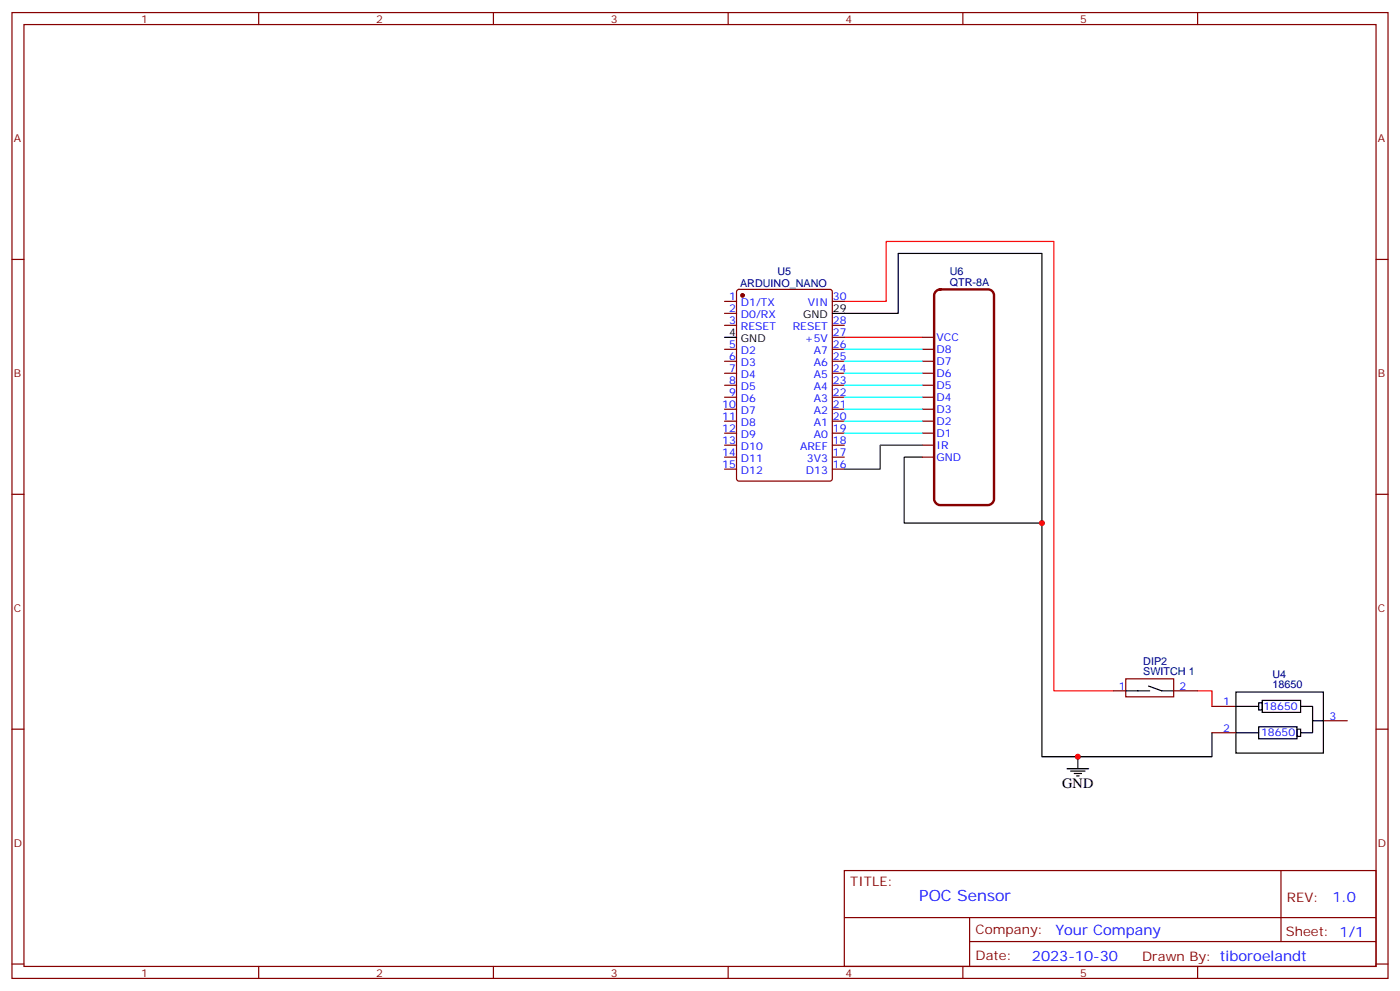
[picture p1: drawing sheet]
<svg xmlns="http://www.w3.org/2000/svg" width="412mm" height="292mm" viewBox="0 0 412 292" stroke-linecap="round" stroke-linejoin="round" font-family="sans-serif">
<g fill="none" stroke="#870000" stroke-width=".35">
<path d="M3.5 3.7h405.4v284.3h-405.4zM7.1 7.2h398.2v277.3h-398.2zM76.2 3.7v3.5M145.3 3.7v3.5M214.5 3.7v3.5M283.6 3.7v3.5M352.8 3.7v3.5M3.5 76.4h3.6M405.3 76.4h3.6M213.4 88.7h3.6M213.4 92.3h3.6M213.4 95.8h3.6"/>
<path d="M217.2 85.4l.5-.2h26.8l.6 .4 .1 55.3-.5 .7h-27l-.7-.4v-55.3zM245.2 88.7h3.5M245.2 95.8h3.5M245.2 99.3h3.5M271.6 99.3h3.6M213.4 102.8h3.6M213.4 106.4h3.6M213.4 109.9h3.6M213.4 113.4h3.6M213.4 116.9h3.6M245.2 102.8h3.5M245.2 106.4h3.5"/>
<path d="M245.2 109.9h3.5M245.2 113.4h3.5M245.2 116.9h3.5M271.6 102.8h3.6M271.6 106.4h3.6M271.6 109.9h3.6M271.6 113.4h3.6M271.6 116.9h3.6M213.4 120.5h3.6M213.4 124h3.6M213.4 127.5h3.6M213.4 131.1h3.6"/>
<path d="M213.4 134.6h3.6M213.4 138.1h3.6M245.2 120.5h3.5M245.2 124h3.5M245.2 127.5h3.5M245.2 131.1h3.5M245.2 134.6h3.5M245.2 138.1h3.5M271.6 120.5h3.6M271.6 124h3.6M271.6 127.5h3.6M271.6 131.1h3.6"/>
<path d="M271.6 134.6h3.6M3.5 145.5h3.6M405.3 145.5h3.6M331.6 199.8h14.1v5.3h-14.1zM3.5 214.7h3.6M328.1 203.4h3.5M345.7 203.4h7.1M357 208h7.1M357 215.7h7.1M389.8 212.2h7.1M405.3 214.7h3.6M248.7 256.3h156.6v28.2h-156.6z"/>
<path d="M377.3 256.3v20.9M248.7 270.1h156.5M285.6 277.2h119.6M285.6 270.1v14.2M3.5 283.8h3.6M76.2 284.5v3.5M145.3 284.5v3.5M214.5 284.5v3.5M283.6 284.5v3.5M352.8 284.5v3.5M405.3 283.8h3.6"/>
</g>
<path d="M248.7 88.7h12.4v-17.6h49.3v132.3h17.7M248.7 99.3h22.9M352.8 203.4h4.2v4.6" fill="none" stroke="#f00" stroke-width=".35"/>
<g fill="none" stroke="#000" stroke-width=".35">
<path d="M213.4 99.3h3.6M245.2 92.3h19.4v-17.7h42.3v148.2h50.1v-7.1M271.6 134.6h-5.3v19.4h40.6M331.6 203.4h7.1M338.3 202l3.9 1.4h3.5M364.1 203.7h25.7v18h-25.7zM364.1 215.7h6.7M364.1 207.9l.1 .1M364.4 208h6.4M370.8 206.9h1v2.1h-1zM370.8 214h11.3v3.5h-11.3zM371.8 206.2h11.3v3.5h-11.3z"/>
<path d="M382.1 214.7h1v2.1h-1zM383.1 208h3.5v7.7h-3.5M386.6 211.8v.4h3.2M314.3 226.3h6.4M315.4 227h4.2M316.4 227.7h2.2M317.1 228.4h.8M317.5 222.8v3.5"/>
</g>
<circle cx="218.7" cy="87" r=".53" fill="#870000" stroke="#870000" stroke-width=".35"/>
<path d="M275.8 85.7l1.1-.5h14.1a1.76 1.76 0 0 1 1.8 1.8v59.9a1.89 1.89 0 0 1-1.8 1.8h-14.1a1.89 1.89 0 0 1-1.7-1.8v-59.9z" fill="none" stroke="#870000" stroke-width=".71"/>
<path d="M248.7 102.8h22.9M248.7 106.4h22.9M248.7 109.9h22.9M248.7 113.4h22.9M248.7 116.9h22.9M248.7 120.5h22.9M248.7 124h22.9M248.7 127.5h22.9" fill="none" stroke="#0ff" stroke-width=".35"/>
<path d="M271.6 131.1h-12.3v7h-10.6" fill="none" stroke="#008700" stroke-width=".35"/>
<g fill="#c00">
<circle cx="317.5" cy="222.8" r=".88"/>
<circle cx="306.9" cy="154" r=".88"/>
</g>
<text font-size="4.6" fill="#00f" x="270.8" y="265.3">POC Sensor</text>
<text font-size="4.2" x="312.9" y="232">GND</text>
<g font-size="4.2" fill="#00f">
<text x="392.5" y="265.6">1.0</text>
<text x="310.9" y="275.1">Your Company</text>
<text x="304" y="282.9">2023-10-30</text>
</g>
<g font-size="3.9" fill="#800">
<text x="250.5" y="260.9">TITLE:</text>
<text x="379.1" y="265.6">REV:</text>
<text x="287.4" y="275.1">Company:</text>
<text x="378.7" y="275.7">Sheet: 1/1</text>
<text x="287.4" y="282.8">Date:</text>
<text x="336.4" y="282.8">Drawn By: tiboroelandt</text>
</g>
<g font-size="3.2" fill="#800">
<text x="41.6" y="6.7">1</text>
<text x="110.8" y="6.7">2</text>
<text x="179.9" y="6.7">3</text>
<text x="249.1" y="6.7">4</text>
<text x="318.2" y="6.7">5</text>
<text x="4.1" y="41.8">A</text>
<text x="405.9" y="41.8">A</text>
<text x="4.1" y="110.9">B</text>
<text x="405.9" y="110.9">B</text>
<text x="4.1" y="180.1">C</text>
<text x="405.9" y="180.1">C</text>
<text x="4.1" y="249.2">D</text>
<text x="405.9" y="249.2">D</text>
<text x="41.6" y="287.5">1</text>
<text x="110.8" y="287.5">2</text>
<text x="179.9" y="287.5">3</text>
<text x="249.1" y="287.5">4</text>
<text x="318.2" y="287.5">5</text>
</g>
<g font-size="3.2" fill="#000080">
<text x="229" y="80.8">U5</text>
<text x="279.8" y="80.9">U6</text>
<text x="218" y="84.5">ARDUINO_NANO</text>
<text x="279.8" y="84.1">QTR-8A</text>
<text x="336.8" y="195.7">DIP2</text>
<text x="336.8" y="198.8">SWITCH 1</text>
<text x="374.8" y="202.7">18650</text>
<text x="374.8" y="199.5">U4</text>
</g>
<g font-size="3.2" fill="#00f">
<text x="214.8" y="88.4">1</text>
<text x="245.4" y="88.4">30</text>
<text x="214.8" y="91.9">2</text>
<text x="214.8" y="95.4">3</text>
<text x="218.3" y="90.1">D1/TX</text>
<text x="218.3" y="93.7">D0/RX</text>
<text x="238" y="90.1">VIN</text>
<text x="245.4" y="95.4">28</text>
<text x="218.3" y="97.2">RESET</text>
<text x="233.5" y="97.2">RESET</text>
<text x="237.1" y="100.7">+5V</text>
<text x="245.4" y="99">27</text>
<text x="275.9" y="100.4">VCC</text>
<text x="214.8" y="102.5">5</text>
<text x="214.8" y="106">6</text>
<text x="218.3" y="104.2">D2</text>
<text x="218.3" y="107.8">D3</text>
<text x="239.7" y="107.8">A6</text>
<text x="239.7" y="104.2">A7</text>
<text x="245.4" y="106">25</text>
<text x="245.4" y="102.5">26</text>
<text x="275.9" y="107.4">D7</text>
<text x="275.9" y="103.9">D8</text>
<text x="214.8" y="109.5">7</text>
<text x="214.8" y="113.1">8</text>
<text x="218.3" y="111.3">D4</text>
<text x="239.7" y="111.3">A5</text>
<text x="245.4" y="113.1">23</text>
<text x="245.4" y="109.5">24</text>
<text x="275.9" y="110.9">D6</text>
<text x="214.8" y="116.6">9</text>
<text x="218.3" y="114.8">D5</text>
<text x="218.3" y="118.4">D6</text>
<text x="239.7" y="118.4">A3</text>
<text x="239.7" y="114.8">A4</text>
<text x="245.4" y="116.6">22</text>
<text x="275.9" y="118">D4</text>
<text x="275.9" y="114.5">D5</text>
<text x="212.7" y="120.1">10</text>
<text x="212.7" y="123.6">11</text>
<text x="218.3" y="121.9">D7</text>
<text x="218.3" y="125.4">D8</text>
<text x="239.7" y="125.4">A1</text>
<text x="239.7" y="121.9">A2</text>
<text x="245.4" y="123.6">20</text>
<text x="245.4" y="120.1">21</text>
<text x="275.9" y="125.1">D2</text>
<text x="275.9" y="121.5">D3</text>
<text x="212.7" y="127.2">12</text>
<text x="212.7" y="130.7">13</text>
<text x="218.3" y="128.9">D9</text>
<text x="239.7" y="128.9">A0</text>
<text x="245.4" y="130.7">18</text>
<text x="245.4" y="127.2">19</text>
<text x="275.9" y="128.6">D1</text>
<text x="212.7" y="134.2">14</text>
<text x="212.7" y="137.8">15</text>
<text x="218.3" y="132.5">D10</text>
<text x="218.3" y="136">D11</text>
<text x="235.7" y="132.5">AREF</text>
<text x="237.7" y="136">3V3</text>
<text x="245.4" y="137.8">16</text>
<text x="245.4" y="134.2">17</text>
<text x="275.9" y="135.6">GND</text>
<text x="275.9" y="132.1">IR</text>
<text x="218.3" y="139.5">D12</text>
<text x="237.4" y="139.5">D13</text>
<text x="329.6" y="203">1</text>
<text x="347.5" y="203">2</text>
<text x="360.3" y="207.6">1</text>
<text x="372.2" y="209">18650</text>
<text x="360.3" y="215.4">2</text>
<text x="391.6" y="211.8">3</text>
<text x="371.5" y="216.8">18650</text>
</g>
<g font-size="3.2">
<text x="236.6" y="93.7">GND</text>
<text x="245.4" y="91.9">29</text>
<text x="214.8" y="99">4</text>
<text x="218.3" y="100.7">GND</text>
</g>
</svg>
